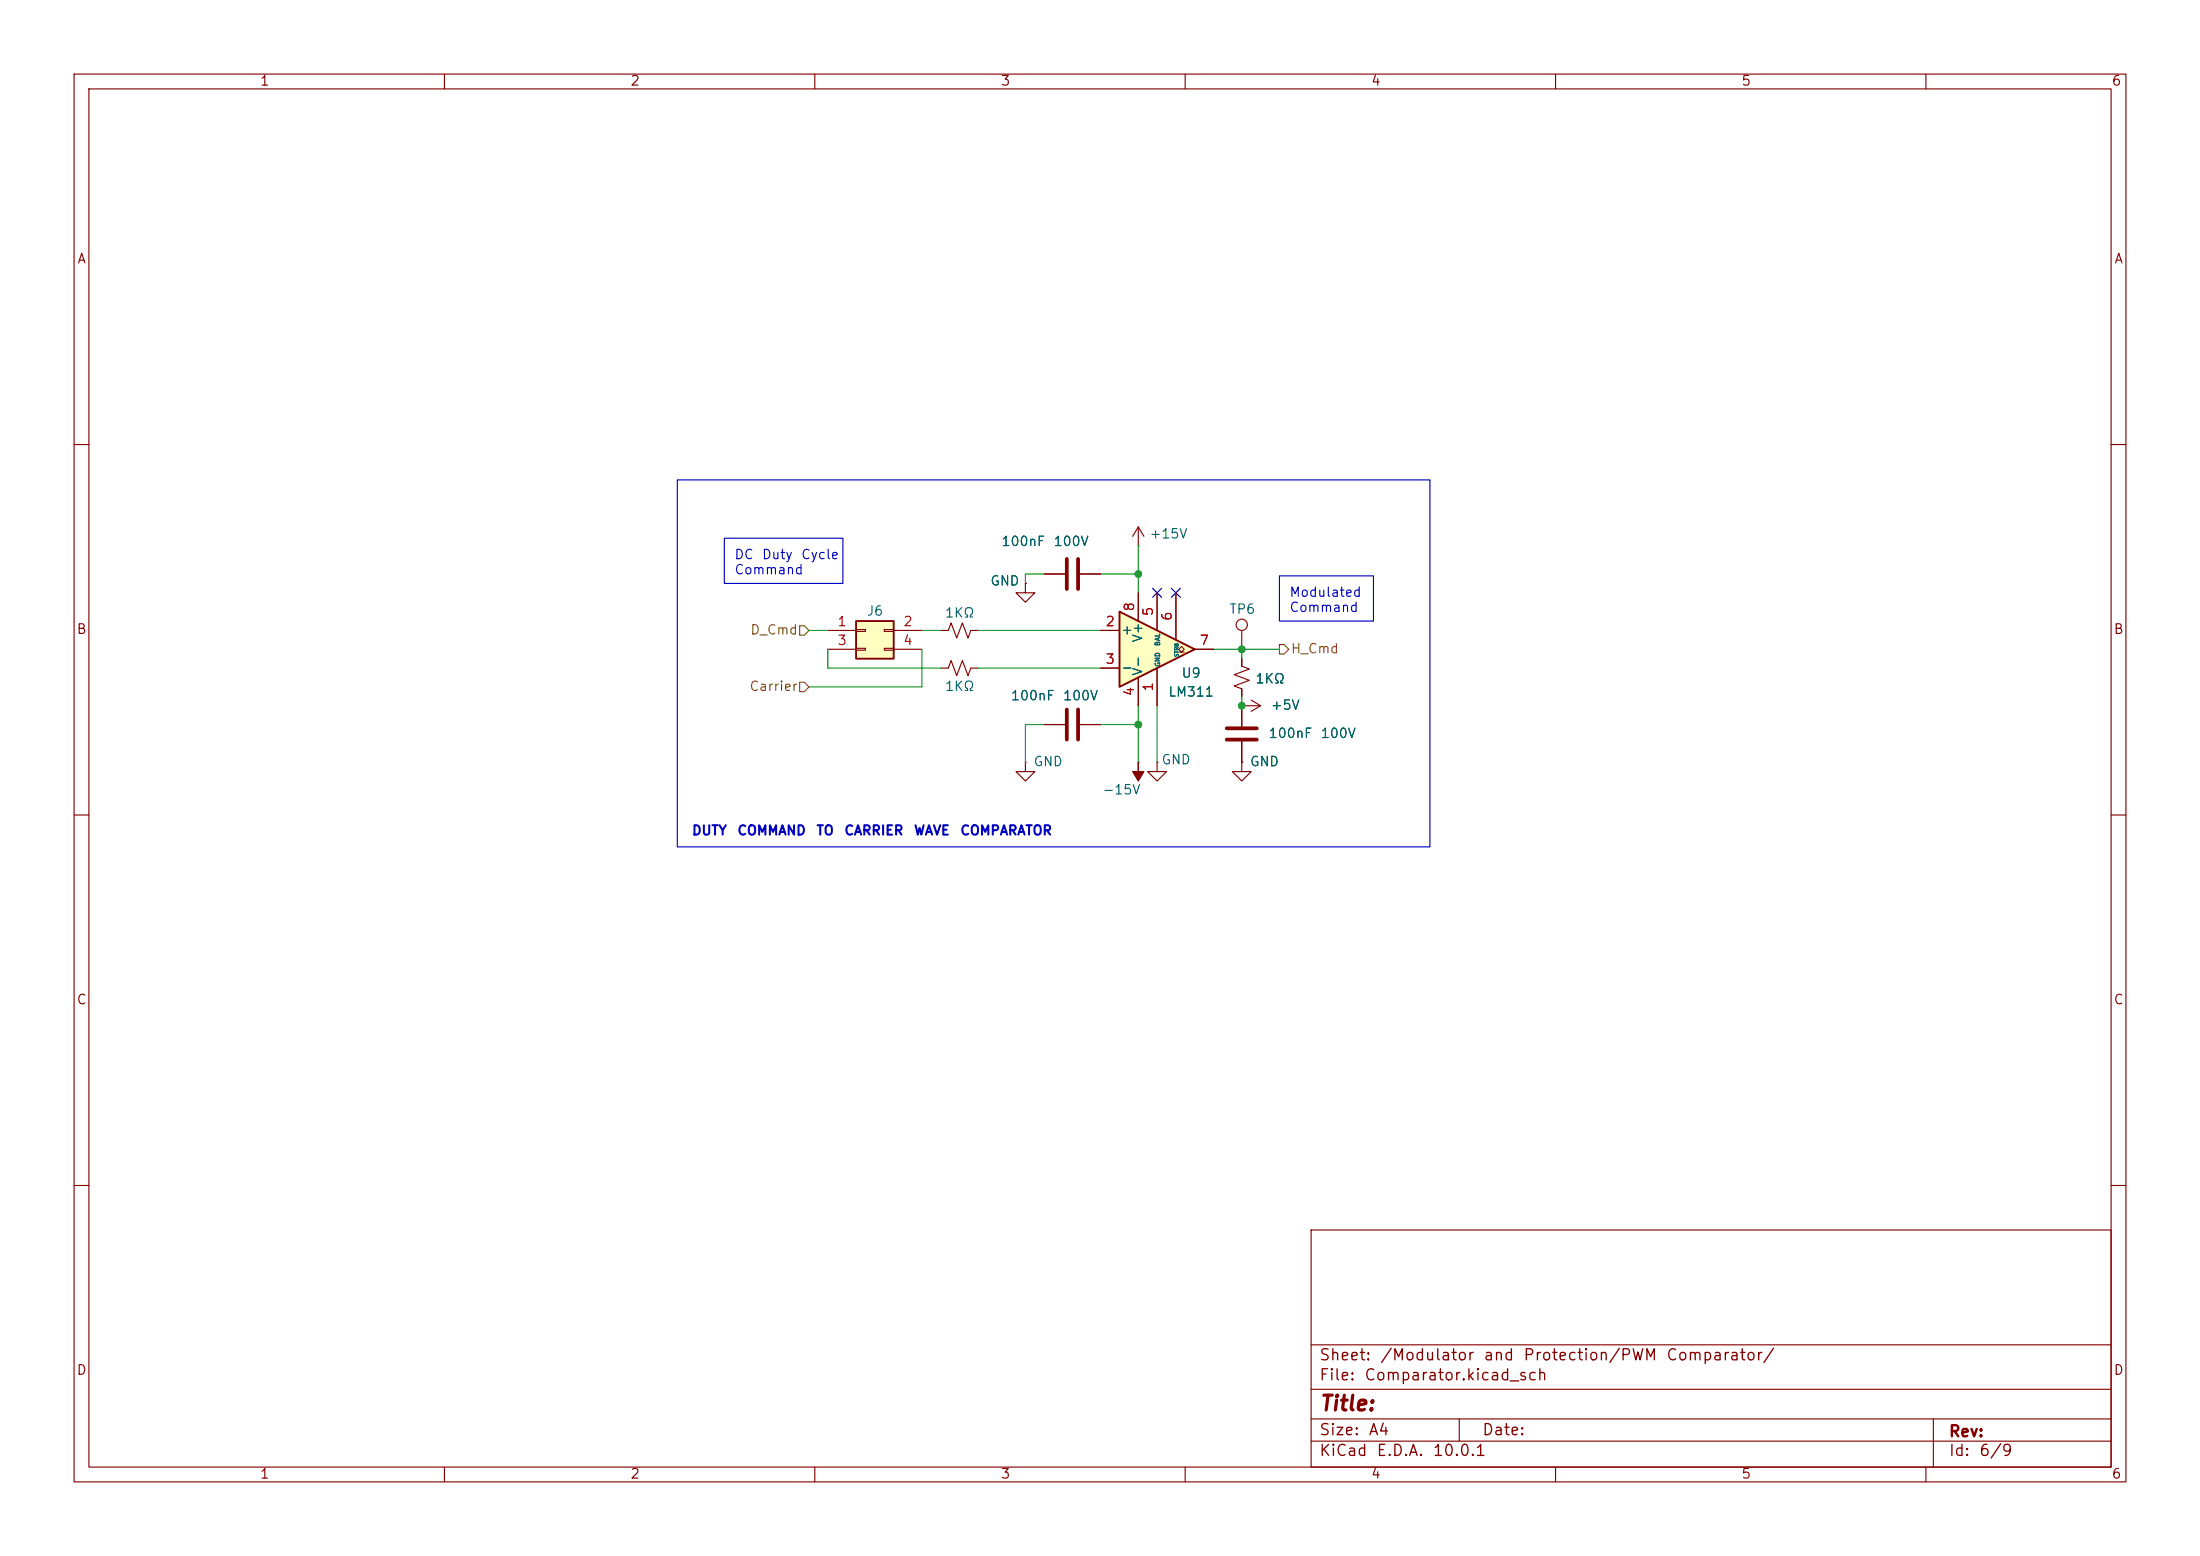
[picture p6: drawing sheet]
<svg xmlns="http://www.w3.org/2000/svg" width="297mm" height="210mm" viewBox="0 0 297 210" stroke-linecap="round" stroke-linejoin="round" font-family="sans-serif">
<g fill="none" stroke="#840000" stroke-width=".15">
<path d="M10 10h277v190h-277zM12 12h273v186h-273zM60 10v2M110 10v2M160 10v2M210 10v2M260 10v2M10 60h2M285 60h2M127 90.2h1l.4-1 .8 2 .7-2 .8 2 .4-1h1M141 97.8h2.8M145.8 97.8h2.8"/>
<path d="M167.6 95.3h.1M167.6 88.9v1l1.1 .4-2.1 .8 2.1 .7-2.1 .8 1 .4v1M167.6 85.1v2.5M167.6 95.3h2.6M168.9 94.5l1.3 .8M170.2 95.3l-1.3 .7M10 110h2M285 110h2M10 160h2M177 166h108v32h-108zM285 160h2M60 198v2"/>
<path d="M110 198v2M160 198v2M177 194.5h108M177 191.5h108M177 187.5h108M177 181.5h108M197 191.5v3M210 198v2M260 198v2M261 191.5v6.5"/>
<circle cx="167.6" cy="84.3" r=".76"/>
</g>
<path d="M144 95.8v4M145.5 95.8v4" fill="none" stroke="#840000" stroke-width=".51"/>
<path d="M151.1 82.6l10.2 5-10.2 5.1z" fill="#ffffc2"/>
<path d="M159.1 88h.4l-.4-.4 .4-.4 .4 .4-.4 .4h.4" fill="none" stroke="#840000" stroke-width=".14"/>
<path d="M151.1 82.6l10.2 5-10.2 5.1z" fill="none" stroke="#840000" stroke-width=".25"/>
<g fill="none" stroke="#840000" stroke-width=".15">
<path d="M138.4 78.7v1.3h1.3l-1.3 1.3-1.2-1.3h1.2M138.4 78.7h.1M141 77.5h2.8M145.8 77.5h2.8M127 85.1h1l.4-1 .8 2 .7-2 .8 2 .4-1h1M148.6 85.1h2.5M148.6 90.2h2.5M153.7 80v3.8M153.7 91.4v3.9M156.2 80v5.1M156.2 90.2v5.1M158.7 80v6.4"/>
<path d="M161.3 87.6h2.5M167.6 95.3v2.7M138.4 102.9v1.2h1.3l-1.3 1.3-1.2-1.3h1.2M138.4 102.9h.1M167.6 100.1v2.8"/>
</g>
<path d="M144 75.4v4.1M145.5 75.4v4.1M165.6 99.8h4.1M165.6 98.3h4.1" fill="none" stroke="#840000" stroke-width=".51"/>
<path d="M115.6 83.8h5v5.1h-5z" fill="#ffffc2"/>
<path d="M115.6 83.8h5v5.1h-5z" fill="none" stroke="#840000" stroke-width=".25"/>
<g fill="none" stroke="#840000" stroke-width=".15">
<path d="M138.4 78.7h.1M141 77.5h2.8M145.8 77.5h2.8M153.7 73.7h.1M153.7 71.1l-.8 1.3M153.7 71.1l.7 1.3M153.7 71.1v2.6M111.8 85.1h3.8M111.8 87.6h3.8M115.6 85h1.2v.2h-1.2zM115.6 87.5h1.2v.3h-1.2zM119.4 85h1.2v.2h-1.2z"/>
<path d="M119.4 87.5h1.2v.3h-1.2zM120.6 85.1h3.9M120.6 87.6h3.9M141 97.8h2.8M145.8 97.8h2.8M148.6 85.1h2.5M148.6 90.2h2.5M153.7 80v3.8M153.7 91.4v3.9M156.2 80v5.1M156.2 90.2v5.1M158.7 80v6.4"/>
<path d="M161.3 87.6h2.5M167.6 95.3h.1M167.6 88.9v1M167.6 93v1M167.6 95.3v2.7M153.7 102.9h.1M156.2 102.9v1.2h1.3l-1.3 1.3-1.3-1.3h1.3M156.2 102.9h.1M167.6 102.9v1.2h1.3l-1.3 1.3-1.2-1.3h1.2M167.6 102.9h.1M167.6 100.1v2.8"/>
</g>
<path d="M153.7 102.9v1.2h.7l-.7 1.3-.8-1.3h.8z" fill="#840000" stroke="#840000" stroke-width=".15"/>
<path d="M107.9 92.1h.7l.6 .6-.6 .6h-.7zM107.9 84.5h.7l.6 .6-.6 .6h-.7zM172.7 87h.7l.6 .6-.6 .7h-.7z" fill="none" stroke="#725600" stroke-width=".15"/>
<g fill="none" stroke="#009600" stroke-width=".15">
<path d="M141 77.5h-2.6v1.2M148.6 77.5h5.1M153.7 73.7v6.3M109.2 85.1h2.6M111.8 87.6v2.6h15.2M124.5 85.1h2.5M124.5 87.6v5.1h-15.3M132.1 85.1h16.5M132.1 90.2h16.5M141 97.8h-2.6v5.1M148.6 97.8h5.1M153.7 95.3v7.6"/>
<path d="M156.2 95.3v7.6M163.8 87.6h8.9M167.6 87.6v1.3M167.6 94v1.3"/>
</g>
<path d="M155.6 79.4l1.2 1.2M156.8 79.4l-1.2 1.2M158.1 79.4l1.3 1.2M159.4 79.4l-1.3 1.2" fill="none" stroke="#000084" stroke-width=".15"/>
<path d="M91.4 64.8h101.6v49.5h-101.6zM97.8 72.6h16v6.1h-16zM172.7 77.7h12.7v6.1h-12.7z" fill="none" stroke="#0000c2" stroke-width=".15"/>
<g fill="#009600" stroke="#009600" stroke-width=".14">
<circle cx="167.6" cy="95.3" r=".46"/>
<circle cx="153.7" cy="97.8" r=".46"/>
<circle cx="153.7" cy="77.5" r=".46"/>
<circle cx="167.6" cy="87.6" r=".46"/>
</g>
<text font-size="2" fill="#840000" x="178" y="190.9">Title:</text>
<g font-size="1.5" fill="#840000">
<text x="178" y="184">Sheet:</text>
<text x="186.2" y="184">/Modulator</text>
<text x="200.2" y="184">and</text>
<text x="205.5" y="184">Protection/PWM</text>
<text x="224.8" y="184">Comparator/</text>
<text x="178" y="186.7">File:</text>
<text x="184.1" y="186.7">Comparator.kicad_sch</text>
<text x="178" y="196.9">KiCad</text>
<text x="178" y="194.1">Size:</text>
<text x="184.7" y="194.1">A4</text>
<text x="185.7" y="196.9">E.D.A.</text>
<text x="193.3" y="196.9">10.0.1</text>
<text x="200" y="194.1">Date:</text>
<text x="263" y="194.3">Rev:</text>
<text x="263" y="196.9">Id:</text>
<text x="267.1" y="196.9">6/9</text>
</g>
<g font-size="1.3" fill="#840000">
<text x="35" y="11.9">1</text>
<text x="85" y="11.9">2</text>
<text x="135" y="11.9">3</text>
<text x="185" y="11.9">4</text>
<text x="235" y="11.9">5</text>
<text x="285" y="11.9">6</text>
<text x="10.3" y="35.9">A</text>
<text x="285.3" y="35.9">A</text>
<text x="10.3" y="85.9">B</text>
<text x="285.3" y="85.9">B</text>
<text x="10.3" y="135.9">C</text>
<text x="285.3" y="135.9">C</text>
<text x="10.3" y="185.9">D</text>
<text x="285.3" y="185.9">D</text>
<text x="35" y="199.9">1</text>
<text x="85" y="199.9">2</text>
<text x="135" y="199.9">3</text>
<text x="185" y="199.9">4</text>
<text x="235" y="199.9">5</text>
<text x="285" y="199.9">6</text>
</g>
<g font-size="1.3" fill="#0000c2">
<text x="99.1" y="75.8">DC</text>
<text x="99.1" y="77.8">Command</text>
<text x="102.8" y="75.8">Duty</text>
<text x="108.1" y="75.8">Cycle</text>
<text x="174" y="80.9">Modulated</text>
<text x="174" y="82.9">Command</text>
<text x="93.3" y="113">DUTY</text>
<text x="99.5" y="113">COMMAND</text>
<text x="110.1" y="113">TO</text>
<text x="113.9" y="113">CARRIER</text>
<text x="123.3" y="113">WAVE</text>
<text x="129.5" y="113">COMPARATOR</text>
</g>
<g font-size="1.3" fill="#006464">
<text x="135.1" y="74">100nF</text>
<text x="142.1" y="74">100V</text>
<text x="155.1" y="73">+15V</text>
<text x="116.9" y="83.4">J6</text>
<text x="127.5" y="83.7">1KΩ</text>
<text x="133.6" y="79.3">GND</text>
<text x="165.9" y="83.2">TP6</text>
<text x="151.3" y="86">+</text>
<text x="154.5" y="86.8" transform="rotate(-90 154.5 86.8)">V+</text>
<text x="127.5" y="93.6">1KΩ</text>
<text x="136.4" y="94.8">100nF</text>
<text x="143.4" y="94.8">100V</text>
<text x="151.3" y="91">-</text>
<text x="154.5" y="91.3" transform="rotate(-90 154.5 91.3)">V-</text>
<text x="157.6" y="94.3">LM311</text>
<text x="159.4" y="91.8">U9</text>
<text x="169.4" y="92.6">1KΩ</text>
<text x="171.2" y="99.9">100nF</text>
<text x="171.5" y="96.1">+5V</text>
<text x="178.2" y="99.9">100V</text>
<text x="139.4" y="103.7">GND</text>
<text x="148.7" y="107.5">-15V</text>
<text x="156.7" y="103.5">GND</text>
<text x="168.7" y="103.7">GND</text>
</g>
<g font-size="1.3" fill="#a90000">
<text x="153.4" y="82.6" transform="rotate(-90 153.4 82.6)">8</text>
<text x="156" y="83.3" transform="rotate(-90 156 83.3)">5</text>
<text x="158.5" y="83.9" transform="rotate(-90 158.5 83.9)">6</text>
<text x="113" y="84.8">1</text>
<text x="113" y="87.4">3</text>
<text x="121.8" y="84.8">2</text>
<text x="121.8" y="87.4">4</text>
<text x="149.2" y="84.8">2</text>
<text x="149.2" y="89.9">3</text>
<text x="161.9" y="87.4">7</text>
<text x="153.4" y="94.1" transform="rotate(-90 153.4 94.1)">4</text>
<text x="156" y="93.4" transform="rotate(-90 156 93.4)">1</text>
</g>
<g font-size="1.3" fill="#725600">
<text x="101.2" y="86">D_Cmd</text>
<text x="174.2" y="88.5">H_Cmd</text>
<text x="101.1" y="93.6">Carrier</text>
</g>
<g font-size=".6" fill="#006464">
<text x="156.8" y="87.2" transform="rotate(-90 156.8 87.2)">BAL</text>
<text x="156.8" y="90" transform="rotate(-90 156.8 90)">GND</text>
</g>
<text font-size=".5" fill="#006464" x="159.2" y="88.7" transform="rotate(-90 159.2 88.7)">STRB</text>
</svg>
